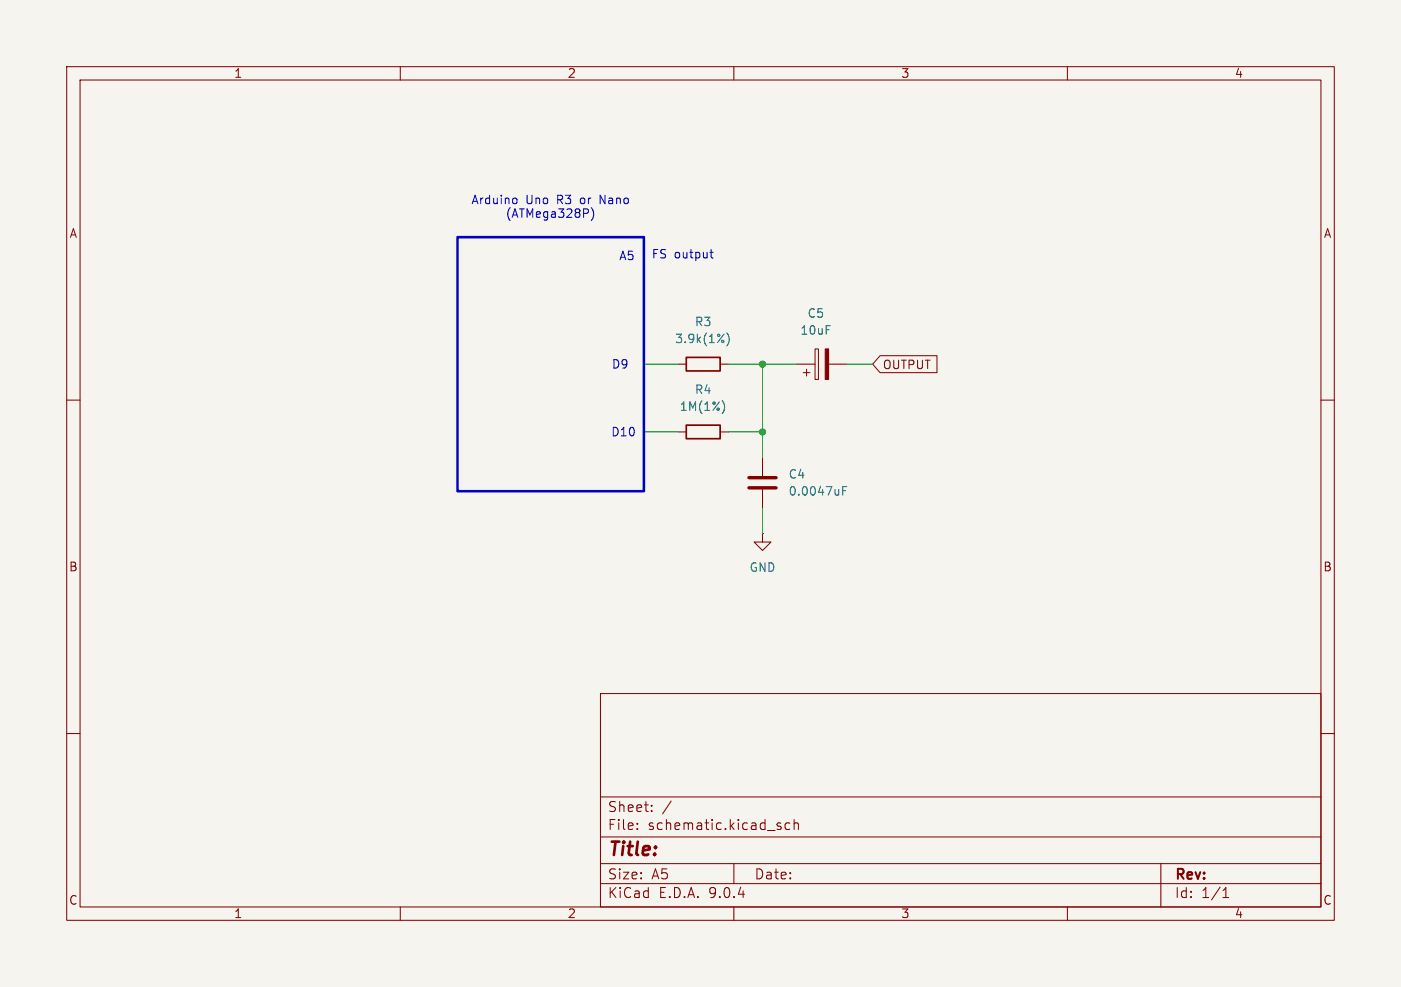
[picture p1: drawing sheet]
(kicad_sch
 (version 20250114)
 (generator "eeschema")
 (generator_version "9.0")
 (paper "A5")
 (lib_symbols
  (symbol "Device:C"
   (pin_numbers (hide yes))
   (pin_names
    (offset 0.254)) (exclude_from_sim no) (in_bom yes) (on_board yes)
   (property "Reference" "C" (at 0.635 2.54 0) (effects (font (size 1.27 1.27)) (justify left)))
   (property "Value" "C" (at 0.635 -2.54 0) (effects (font (size 1.27 1.27)) (justify left)))
   (property "Footprint" "" (at 0.9652 -3.81 0) (effects (font (size 1.27 1.27)) (hide yes)))
   (property "Datasheet" "~" (at 0 0 0) (effects (font (size 1.27 1.27)) (hide yes)))
   (property "Description" "Unpolarized capacitor" (at 0 0 0) (effects (font (size 1.27 1.27)) (hide yes)))
   (symbol "C_0_1"
    (polyline (pts (xy -2.032 0.762) (xy 2.032 0.762)) (stroke (width 0.508) (type default)) (fill (type none)))
    (polyline (pts (xy -2.032 -0.762) (xy 2.032 -0.762)) (stroke (width 0.508) (type default)) (fill (type none))))
   (symbol "C_1_1"
    (pin passive line (at 0 3.81 270) (length 2.794) (name "~" (effects (font (size 1.27 1.27)))) (number "1" (effects (font (size 1.27 1.27)))))
    (pin passive line (at 0 -3.81 90) (length 2.794) (name "~" (effects (font (size 1.27 1.27)))) (number "2" (effects (font (size 1.27 1.27))))))
   (embedded_fonts no))
  (symbol "Device:C_Polarized"
   (pin_numbers (hide yes))
   (pin_names
    (offset 0.254)) (exclude_from_sim no) (in_bom yes) (on_board yes)
   (property "Reference" "C" (at 0.635 2.54 0) (effects (font (size 1.27 1.27)) (justify left)))
   (property "Value" "C_Polarized" (at 0.635 -2.54 0) (effects (font (size 1.27 1.27)) (justify left)))
   (property "Footprint" "" (at 0.9652 -3.81 0) (effects (font (size 1.27 1.27)) (hide yes)))
   (property "Datasheet" "~" (at 0 0 0) (effects (font (size 1.27 1.27)) (hide yes)))
   (property "Description" "Polarized capacitor" (at 0 0 0) (effects (font (size 1.27 1.27)) (hide yes)))
   (symbol "C_Polarized_0_1"
    (rectangle (start -2.286 0.508) (end 2.286 1.016) (stroke (width 0) (type default)) (fill (type none)))
    (polyline (pts (xy -1.778 2.286) (xy -0.762 2.286)) (stroke (width 0) (type default)) (fill (type none)))
    (polyline (pts (xy -1.27 2.794) (xy -1.27 1.778)) (stroke (width 0) (type default)) (fill (type none)))
    (rectangle (start 2.286 -0.508) (end -2.286 -1.016) (stroke (width 0) (type default)) (fill (type outline))))
   (symbol "C_Polarized_1_1"
    (pin passive line (at 0 3.81 270) (length 2.794) (name "~" (effects (font (size 1.27 1.27)))) (number "1" (effects (font (size 1.27 1.27)))))
    (pin passive line (at 0 -3.81 90) (length 2.794) (name "~" (effects (font (size 1.27 1.27)))) (number "2" (effects (font (size 1.27 1.27))))))
   (embedded_fonts no))
  (symbol "Device:R"
   (pin_numbers (hide yes))
   (pin_names
    (offset 0)) (exclude_from_sim no) (in_bom yes) (on_board yes)
   (property "Reference" "R" (at 2.032 0 90) (effects (font (size 1.27 1.27))))
   (property "Value" "R" (at 0 0 90) (effects (font (size 1.27 1.27))))
   (property "Footprint" "" (at -1.778 0 90) (effects (font (size 1.27 1.27)) (hide yes)))
   (property "Datasheet" "~" (at 0 0 0) (effects (font (size 1.27 1.27)) (hide yes)))
   (property "Description" "Resistor" (at 0 0 0) (effects (font (size 1.27 1.27)) (hide yes)))
   (symbol "R_0_1"
    (rectangle (start -1.016 -2.54) (end 1.016 2.54) (stroke (width 0.254) (type default)) (fill (type none))))
   (symbol "R_1_1"
    (pin passive line (at 0 3.81 270) (length 1.27) (name "~" (effects (font (size 1.27 1.27)))) (number "1" (effects (font (size 1.27 1.27)))))
    (pin passive line (at 0 -3.81 90) (length 1.27) (name "~" (effects (font (size 1.27 1.27)))) (number "2" (effects (font (size 1.27 1.27))))))
   (embedded_fonts no))
  (symbol "power:GND"
   (power)
   (pin_numbers (hide yes))
   (pin_names
    (offset 0) (hide yes)) (exclude_from_sim no) (in_bom yes) (on_board yes)
   (property "Reference" "#PWR" (at 0 -6.35 0) (effects (font (size 1.27 1.27)) (hide yes)))
   (property "Value" "GND" (at 0 -3.81 0) (effects (font (size 1.27 1.27))))
   (property "Footprint" "" (at 0 0 0) (effects (font (size 1.27 1.27)) (hide yes)))
   (property "Datasheet" "" (at 0 0 0) (effects (font (size 1.27 1.27)) (hide yes)))
   (property "Description" "Power symbol creates a global label with name \"GND\" , ground" (at 0 0 0) (effects (font (size 1.27 1.27)) (hide yes)))
   (symbol "GND_0_1"
    (polyline (pts (xy 0 0) (xy 0 -1.27) (xy 1.27 -1.27) (xy 0 -2.54) (xy -1.27 -1.27) (xy 0 -1.27)) (stroke (width 0) (type default)) (fill (type none))))
   (symbol "GND_1_1"
    (pin power_in line (at 0 0 270) (length 0) (name "~" (effects (font (size 1.27 1.27)))) (number "1" (effects (font (size 1.27 1.27))))))
   (embedded_fonts no)))
 (rectangle
  (start 68.58 35.56)
  (end 96.52 73.66)
  (stroke (width 0.381) (type solid))
  (fill (type none)))
 (text "FS output"
  (exclude_from_sim no)
  (at 102.362 38.354 0)
  (effects (font (size 1.27 1.27))))
 (text "D10"
  (exclude_from_sim no)
  (at 93.472 65.024 0)
  (effects (font (size 1.27 1.27))))
 (text "D9"
  (exclude_from_sim no)
  (at 92.964 54.864 0)
  (effects (font (size 1.27 1.27))))
 (text "A5"
  (exclude_from_sim no)
  (at 93.98 38.608 0)
  (effects (font (size 1.27 1.27))))
 (text "Arduino Uno R3 or Nano\n(ATMega328P)"
  (exclude_from_sim no)
  (at 82.55 31.242 0)
  (effects (font (size 1.27 1.27))))
 (junction
  (at 114.3 64.77)
  (diameter 0)
  (color 0 0 0 0))
 (junction
  (at 114.3 54.61)
  (diameter 0)
  (color 0 0 0 0))
 (wire
  (pts (xy 109.22 54.61) (xy 114.3 54.61))
  (stroke (width 0) (type default)))
 (wire
  (pts (xy 114.3 76.2) (xy 114.3 80.01))
  (stroke (width 0) (type default)))
 (wire
  (pts (xy 114.3 54.61) (xy 119.38 54.61))
  (stroke (width 0) (type default)))
 (wire
  (pts (xy 114.3 64.77) (xy 114.3 68.58))
  (stroke (width 0) (type default)))
 (wire
  (pts (xy 114.3 54.61) (xy 114.3 64.77))
  (stroke (width 0) (type default)))
 (wire
  (pts (xy 127 54.61) (xy 130.81 54.61))
  (stroke (width 0) (type default)))
 (wire
  (pts (xy 96.52 54.61) (xy 101.6 54.61))
  (stroke (width 0) (type default)))
 (wire
  (pts (xy 114.3 64.77) (xy 109.22 64.77))
  (stroke (width 0) (type default)))
 (wire
  (pts (xy 96.52 64.77) (xy 101.6 64.77))
  (stroke (width 0) (type default)))
 (global_label "OUTPUT"
  (shape input)
  (at 130.81 54.61 0)
  (fields_autoplaced yes)
  (effects (font (size 1.27 1.27)) (justify left))
  (property "Intersheetrefs" "${INTERSHEET_REFS}" (at 140.9919 54.61 0) (effects (font (size 1.27 1.27)) (justify left) (hide yes))))
 (symbol
  (lib_id "Device:C_Polarized")
  (at 123.19 54.61 90)
  (unit 1)
  (exclude_from_sim no)
  (in_bom yes)
  (on_board yes)
  (dnp no)
  (fields_autoplaced yes)
  (property "Reference" "C5" (at 122.301 46.99 90) (effects (font (size 1.27 1.27))))
  (property "Value" "10uF" (at 122.301 49.53 90) (effects (font (size 1.27 1.27))))
  (property "Footprint" "" (at 127 53.6448 0) (effects (font (size 1.27 1.27)) (hide yes)))
  (property "Datasheet" "~" (at 123.19 54.61 0) (effects (font (size 1.27 1.27)) (hide yes)))
  (property "Description" "Polarized capacitor" (at 123.19 54.61 0) (effects (font (size 1.27 1.27)) (hide yes)))
  (pin "2")
  (pin "1"))
 (symbol
  (lib_id "Device:R")
  (at 105.41 64.77 90)
  (unit 1)
  (exclude_from_sim no)
  (in_bom yes)
  (on_board yes)
  (dnp no)
  (fields_autoplaced yes)
  (property "Reference" "R4" (at 105.41 58.42 90) (effects (font (size 1.27 1.27))))
  (property "Value" "1M(1%)" (at 105.41 60.96 90) (effects (font (size 1.27 1.27))))
  (property "Footprint" "" (at 105.41 66.548 90) (effects (font (size 1.27 1.27)) (hide yes)))
  (property "Datasheet" "~" (at 105.41 64.77 0) (effects (font (size 1.27 1.27)) (hide yes)))
  (property "Description" "Resistor" (at 105.41 64.77 0) (effects (font (size 1.27 1.27)) (hide yes)))
  (pin "2")
  (pin "1"))
 (symbol
  (lib_id "Device:R")
  (at 105.41 54.61 90)
  (unit 1)
  (exclude_from_sim no)
  (in_bom yes)
  (on_board yes)
  (dnp no)
  (fields_autoplaced yes)
  (property "Reference" "R3" (at 105.41 48.26 90) (effects (font (size 1.27 1.27))))
  (property "Value" "3.9k(1%)" (at 105.41 50.8 90) (effects (font (size 1.27 1.27))))
  (property "Footprint" "" (at 105.41 56.388 90) (effects (font (size 1.27 1.27)) (hide yes)))
  (property "Datasheet" "~" (at 105.41 54.61 0) (effects (font (size 1.27 1.27)) (hide yes)))
  (property "Description" "Resistor" (at 105.41 54.61 0) (effects (font (size 1.27 1.27)) (hide yes)))
  (pin "2")
  (pin "1"))
 (symbol
  (lib_id "power:GND")
  (at 114.3 80.01 0)
  (unit 1)
  (exclude_from_sim no)
  (in_bom yes)
  (on_board yes)
  (dnp no)
  (fields_autoplaced yes)
  (property "Reference" "#PWR07" (at 114.3 86.36 0) (effects (font (size 1.27 1.27)) (hide yes)))
  (property "Value" "GND" (at 114.3 85.09 0) (effects (font (size 1.27 1.27))))
  (property "Footprint" "" (at 114.3 80.01 0) (effects (font (size 1.27 1.27)) (hide yes)))
  (property "Datasheet" "" (at 114.3 80.01 0) (effects (font (size 1.27 1.27)) (hide yes)))
  (property "Description" "Power symbol creates a global label with name \"GND\" , ground" (at 114.3 80.01 0) (effects (font (size 1.27 1.27)) (hide yes)))
  (pin "1"))
 (symbol
  (lib_id "Device:C")
  (at 114.3 72.39 0)
  (unit 1)
  (exclude_from_sim no)
  (in_bom yes)
  (on_board yes)
  (dnp no)
  (fields_autoplaced yes)
  (property "Reference" "C4" (at 118.11 71.1199 0) (effects (font (size 1.27 1.27)) (justify left)))
  (property "Value" "0.0047uF" (at 118.11 73.6599 0) (effects (font (size 1.27 1.27)) (justify left)))
  (property "Footprint" "" (at 115.2652 76.2 0) (effects (font (size 1.27 1.27)) (hide yes)))
  (property "Datasheet" "~" (at 114.3 72.39 0) (effects (font (size 1.27 1.27)) (hide yes)))
  (property "Description" "Unpolarized capacitor" (at 114.3 72.39 0) (effects (font (size 1.27 1.27)) (hide yes)))
  (pin "1")
  (pin "2"))
 (sheet_instances
  (path ""
   (page "1")))
 (embedded_fonts no))
